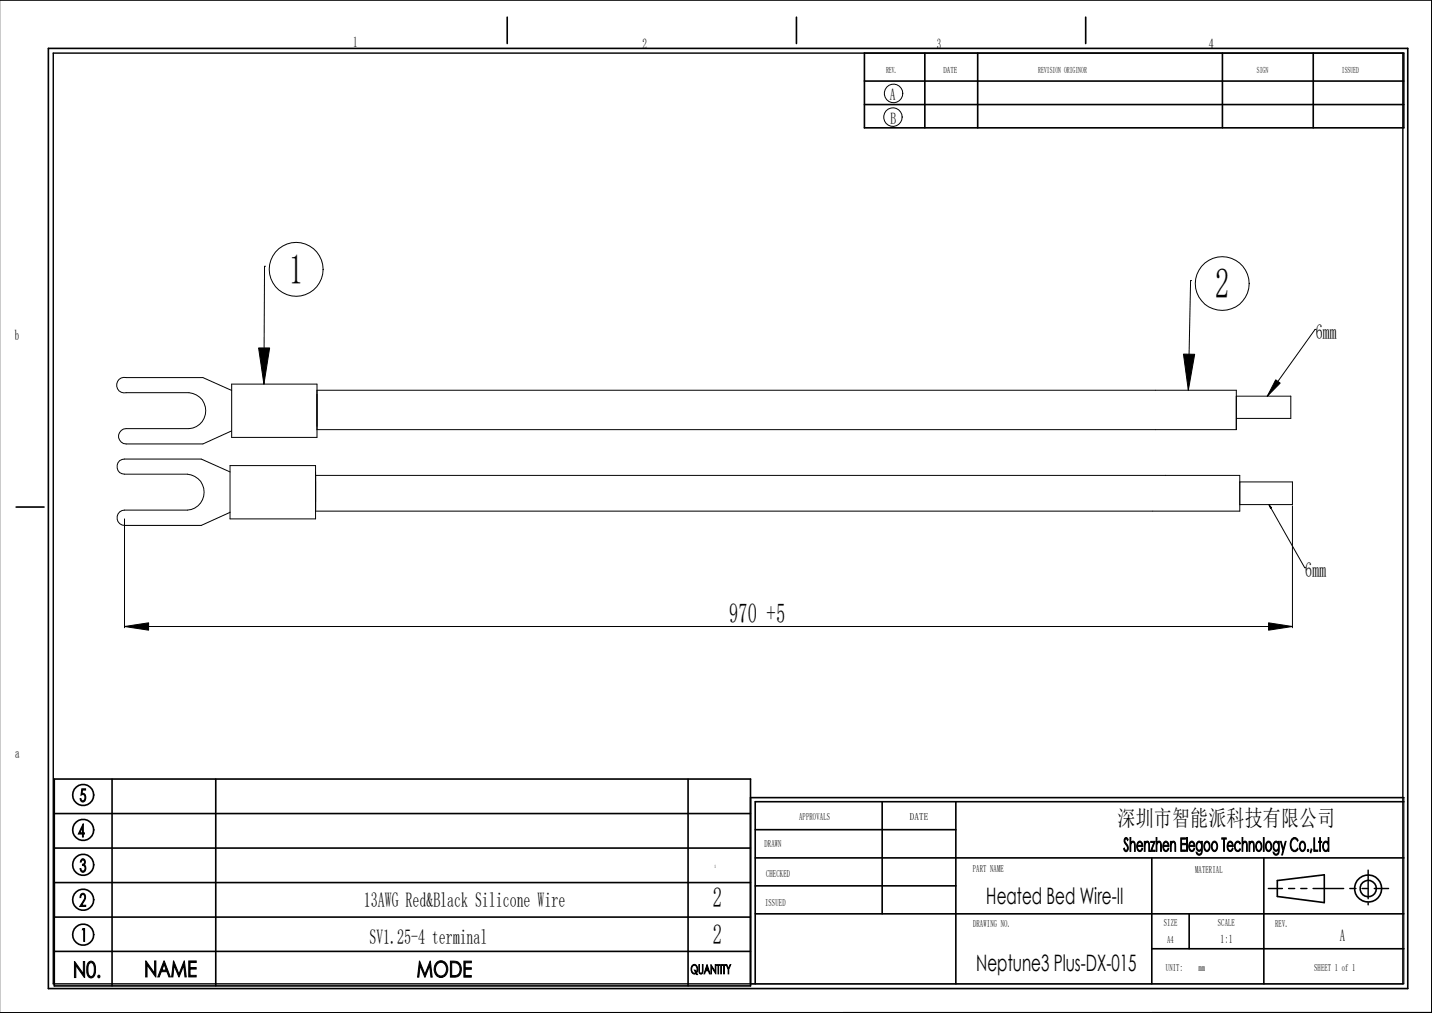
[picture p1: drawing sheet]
<svg xmlns="http://www.w3.org/2000/svg" width="297mm" height="210mm" viewBox="0 0 297 210" stroke-linecap="round" stroke-linejoin="round" font-family="sans-serif">
<g fill="none" stroke="#000" stroke-width=".21">
<path d="M54.9 55.2h.1M54.9 55.2l-.2 24.4M246.9 58.2h.1M246.9 58.2l-.4 22.7M48 79.6h17.7v11.1h-17.7zM53.6 72.1h2.3l-1.2 7.5zM245.4 73.4h2.4l-1.3 7.5zM264.6 78.7l.9 .7-2.7 2.7zM272.8 68.3h.1M272.8 68.3l-10 13.8M47.7 97.8l-6-2.6h-15.9a1.57 1.57 0 0 0-1.5 1.5 1.57 1.57 0 0 0 1.5 1.6h13.1a3.7 3.7 0 0 1 3.4 3.7 3.7 3.7 0 0 1-3.4 3.7h-13.1a1.59 1.59 0 0 0-1.5 1.6 1.59 1.59 0 0 0 1.5 1.6h15.9l6-2.7M47.7 96.5h17.7v11.1h-17.7z"/>
<path d="M48 80.9l-5.9-2.6h-15.9a1.61 1.61 0 0 0-2 1.5 1.61 1.61 0 0 0 2 1.6h13a3.7 3.7 0 0 1 3.5 3.7 3.7 3.7 0 0 1-3.5 3.8h-13a1.59 1.59 0 0 0-1.6 1.5 1.59 1.59 0 0 0 1.6 1.6h15.9l5.9-2.7M65.4 98.6h191.7v7.4h-191.7M65.7 80.9h190.7v8.2h-190.7M256.4 82.1h11.3v4.6h-11.3M257.1 99.9h11v4.7h-11M25.8 107.6v22.5M263.2 104.6l.5 .7-.2 .1zM263.2 104.6l7.4 13.1M268.1 104.9v25.2M270.6 117.7h.1M25.8 129.9l5-.8v1.5zM25.8 129.9h242.3"/>
<path d="M263.1 129.1l5 .8-5 .7zM291.2 165.4v38.6h-135.5"/>
<circle cx="185.3" cy="19.4" r="1.93"/>
<circle cx="185.2" cy="24.3" r="1.93"/>
<circle cx="61.4" cy="55.8" r="5.6"/>
<circle cx="253.5" cy="58.8" r="5.6"/>
</g>
<path d="M291 11v193h-280v-193h280.2v15.5M263.1 184.2h2.9M267.3 184.2h1.2M269.8 184.2h1.3M272.3 184.2h6.4M280 184.2h1.2M282.5 184.2h1.3M283.8 180.4v5.9M283.8 187.2v.4M285 184.2h3" fill="none" stroke="#000" stroke-width=".3"/>
<g fill="none" stroke="#000" stroke-width=".34">
<path d="M-.1 0h297.1v209.9l-297.1 .1M10 10h282v194.9h-282zM105.2 3.6v5.4M165.2 3.6v5.4M179.3 11v15.5h111.9M179.3 16.8h111.9M191.8 11v15.5M202.8 11v15.5M225.2 3.6v5.4M253.5 11v15.5M272.4 11v15.5M179.3 21.7h111.9"/>
<path d="M3.3 105.1h5.8M11.3 161.5h144.4v42.9h-144.4zM11.3 168.7h144.4M11.3 175.8h144.4M23.2 161.5v42.9M44.7 161.5v42.9M142.7 161.5v42.9M155.7 165.4h135.5M156.6 172h41.6M156.6 177.8h134.6M183 166.2v23.2M198.2 166.2v37.8"/>
<path d="M238.9 177.8v26.2M262.1 177.8v26.2M291.2 166.2h-134.6v37.8M11.3 183h144.4M11.3 190.1h144.4M11.3 197.2h144.4M156.6 189.4h134.6M156.6 183.6h41.6M238.9 196.7h52.3M246.6 189.4v7.3M264.9 182.5l9.8-1.1v5.7l-9.8-1.3z"/>
<circle cx="17.2" cy="164.8" r="2.18"/>
<circle cx="17.2" cy="172" r="2.18"/>
<circle cx="17.2" cy="179.3" r="2.18"/>
<circle cx="17.2" cy="186.5" r="2.18"/>
<circle cx="17.2" cy="193.8" r="2.18"/>
<circle cx="283.8" cy="184.2" r="2.8"/>
<circle cx="283.8" cy="184.2" r="1.69"/>
</g>
<path d="M53.6 72.1h2.3l-1.2 7.5zM245.4 73.4h2.4l-1.3 7.5zM264.6 78.7l.9 .7-2.7 2.7zM263.2 104.6l.5 .7-.2 .1zM25.8 129.9l5-.8v1.5zM263.1 129.1l5 .8-5 .7z" fill="#000"/>
<g font-size="8.7">
<text x="60" y="58.8">1</text>
<text x="252.1" y="61.7">2</text>
</g>
<g font-size="5.8">
<text x="151.2" y="129.1">970 +5</text>
<text x="147.9" y="188.1">2</text>
<text x="147.9" y="195.8">2</text>
</g>
<g font-size="4.7">
<text x="231.8" y="171.3">深圳市智能派科技有限公司</text>
<text x="204.6" y="187.3">Heated Bed Wire-II</text>
<text x="202.5" y="201.4">Neptune3 Plus-DX-015</text>
</g>
<g font-size="4.6">
<text x="15.1" y="202.6">N0.</text>
<text x="29.9" y="202.5">NAME</text>
<text x="86.4" y="202.6">MODE</text>
</g>
<g font-size="4.3">
<text x="272.9" y="70.2">6mm</text>
<text x="270.7" y="119.5">6mm</text>
<text x="75.5" y="188.1">13AWG Red&amp;Black Silicone Wire</text>
<text x="76.6" y="195.8">SV1.25-4 terminal</text>
</g>
<text font-size="3.9" x="233" y="176.5">Shenzhen Elegoo Technology Co.,Ltd</text>
<g font-size="3.7">
<text x="16.5" y="166.2">5</text>
<text x="16.2" y="173.5">4</text>
<text x="16.5" y="180.8">3</text>
<text x="16.5" y="187.9">2</text>
<text x="16.7" y="195.2">1</text>
</g>
<g font-size="3.4">
<text x="184.5" y="20.8">A</text>
<text x="184.7" y="25.7">B</text>
<text x="277.9" y="195.1">A</text>
</g>
<g font-size="3">
<text x="73.2" y="9.8">1</text>
<text x="133.2" y="10.1">2</text>
<text x="194.3" y="10.1">3</text>
<text x="250.7" y="10.2">4</text>
<text x="3.1" y="70.4">b</text>
<text x="3.1" y="157.2">a</text>
</g>
<text font-size="2.7" x="143.2" y="201.9">QUANTITY</text>
<text font-size="2.5" x="253.2" y="195.6">1:1</text>
<g font-size="2.1">
<text x="165.7" y="170.1">APPROVALS</text>
<text x="188.7" y="170.1">DATE</text>
<text x="158.5" y="175.7">DRAWN</text>
<text x="158.9" y="181.7">CHECKED</text>
<text x="201.8" y="180.8">PART NAME</text>
<text x="247.9" y="181.1">MATERIAL</text>
<text x="158.7" y="187.7">ISSUED</text>
<text x="201.8" y="192.2">DRAWING NO.</text>
<text x="241.4" y="192.1">SIZE</text>
<text x="242.1" y="195.5">A4</text>
<text x="252.6" y="192.1">SCALE</text>
<text x="264.5" y="192.1">REV.</text>
<text x="241.8" y="201.2">UNIT:</text>
<text x="248.5" y="201.2">mm</text>
<text x="272.5" y="201.3">SHEET 1 of 1</text>
</g>
<g font-size="1.8">
<text x="183.8" y="15.1">REV.</text>
<text x="195.7" y="15.1">DATE</text>
<text x="215.3" y="15.1">REVISION ORIGINOR</text>
<text x="260.7" y="15.1">SIGN</text>
<text x="278.3" y="15.1">ISSUED</text>
</g>
<text font-size="1" x="148.2" y="179.9">1</text>
</svg>
